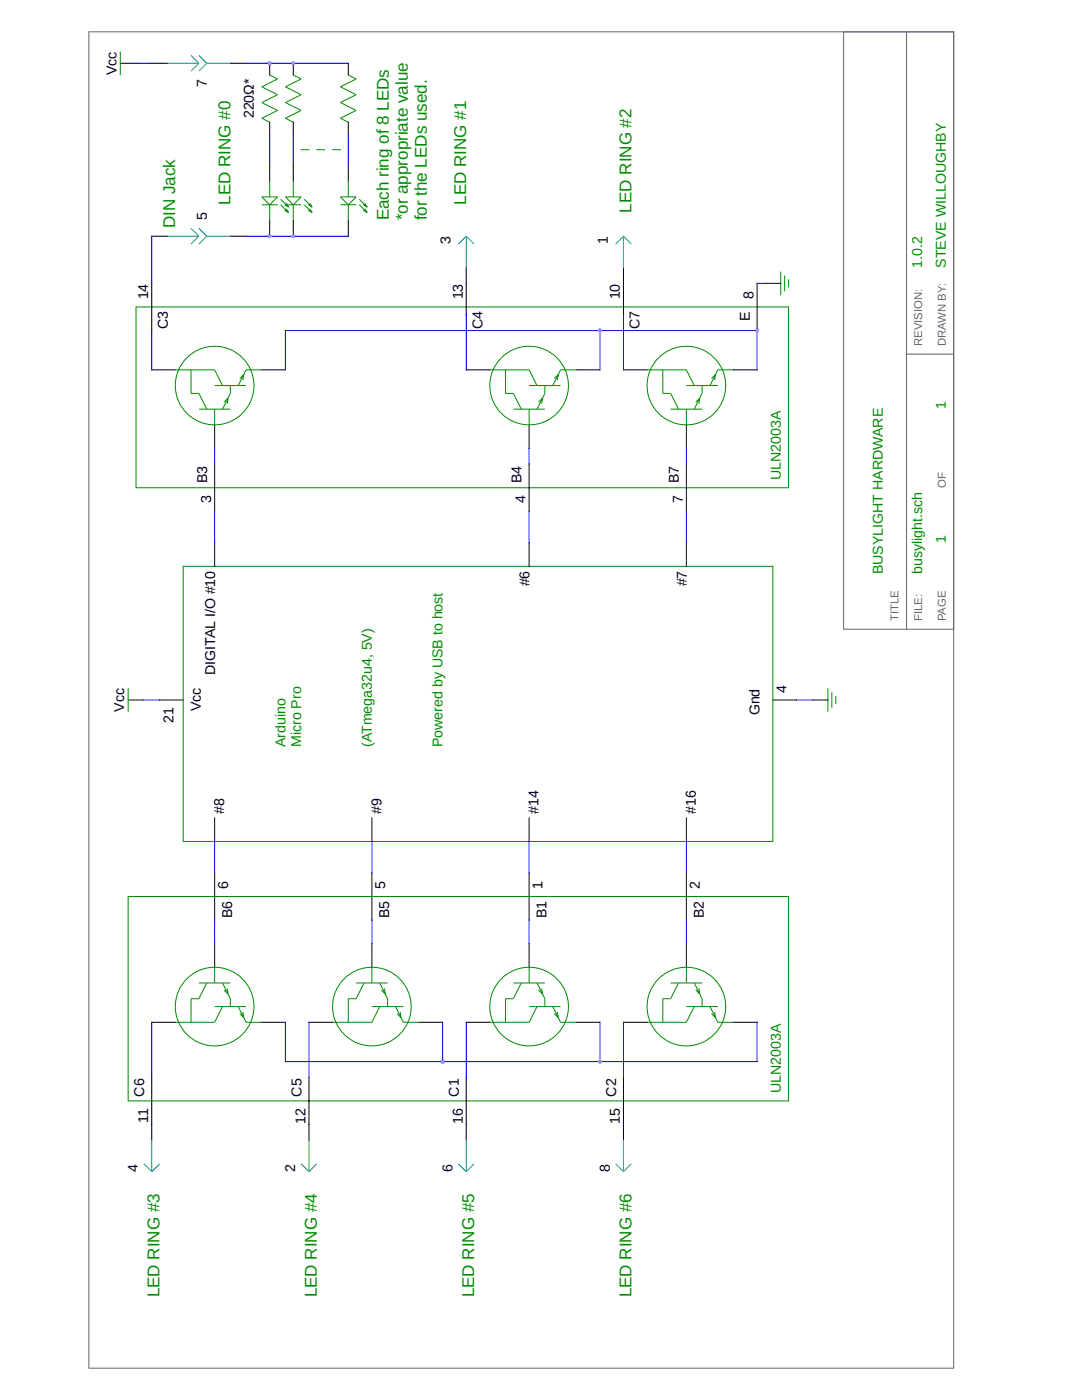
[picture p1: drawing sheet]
<svg xmlns="http://www.w3.org/2000/svg" width="216mm" height="279mm" viewBox="0 0 216 279" stroke-linecap="round" stroke-linejoin="round" font-family="sans-serif">
<path d="M17.7 6.3h172.6v266.7h-172.6zM168.3 6.3h22v119.3h-22zM180.9 6.3v119.3M180.9 70.7h9.4" fill="none" stroke="#666" stroke-width=".2"/>
<g fill="none" stroke="#008b00" stroke-width=".2">
<path d="M24 10.3v4.7M53.8 15l1.6 .8-3.2 1.5 3.2 1.6-3.2 1.6 3.2 1.5-3.2 1.6 1.6 .8M58.5 15l1.6 .8-3.2 1.5 3.2 1.6-3.2 1.6 3.2 1.5-3.2 1.6 1.6 .8M69.5 15l1.6 .8-3.2 1.5 3.2 1.6-3.2 1.6 3.2 1.5-3.2 1.6 1.6 .8M52.2 39.3h3.2l-1.6 1.6zM53.8 36.2v3.1M56 39.8l1.6 1.5M56.9 39.3h3.2l-1.6 1.6zM58.5 36.2v3.1M60.1 29.9h1.6M60.7 39.8l1.6 1.5M63.2 29.9h1.6"/>
<path d="M66.4 29.9h1.5M67.9 39.3h3.2l-1.6 1.6zM69.5 36.2v3.1M71.7 39.8l1.6 1.5M52.2 40.9h3.2M53.8 40.9v3.1M56 40.9l1.6 1.5M56.8 40.9l.8 .4M56.8 42l.8 .4M56.9 40.9h3.2M57.1 40.6l.5 .7M57.1 41.6l.5 .8"/>
<path d="M58.5 40.9v3.1M60.7 40.9l1.6 1.5M61.5 40.9l.8 .4M61.5 42l.8 .4M61.8 40.6l.5 .7M61.8 41.6l.5 .8M67.9 40.9h3.2M69.5 40.9v3.1M71.7 40.9l1.6 1.5M72.5 40.9l.8 .4M72.5 42l.8 .4M72.8 40.6l.5 .7"/>
<path d="M72.8 41.6l.5 .8M155.8 54.2v4.7M156.6 55v3.1M157.4 55.8v1.5M27.1 61.3h130.3v36h-130.3zM35 73.8h7.8l1.6 3.1M38.1 73.8v4.7h1.6l1.6 3.2M42.8 76.9h6.3M46 76.9v1.6l-1.6 3.2M47.8 75.5l.8-.7-.1 1M52.2 73.8h-3.1l-1.6 3.1M97.7 73.8h7.9l1.6 3.1"/>
<path d="M100.9 73.8v4.7h1.5l1.6 3.2M105.6 76.9h6.3M108.7 76.9v1.6l-1.5 3.2M110.6 75.5l.8-.7-.2 1M115 73.8h-3.1l-1.6 3.1M129.1 73.8h7.9l1.5 3.1M132.3 73.8v4.7h1.5l1.6 3.2M137 76.9h6.2M140.1 76.9v1.6l-1.6 3.2M142 75.5l.8-.7-.2 1M146.4 73.8h-3.2l-1.5 3.1M39.7 81.7h6.3"/>
<path d="M42.8 81.7v3.1M44.7 80.2l.8-.7-.2 1.1M102.4 81.7h6.3M105.6 81.7v3.1M107.5 80.2l.7-.7-.1 1.1M133.8 81.7h6.3M137 81.7v3.1M138.8 80.2l.8-.7-.1 1.1M36.6 113h117.6v54.9h-117.6zM25.6 137.3v4.8M165.2 137.3v4.8M166 138.1v3.2"/>
<path d="M166.8 138.9v1.6M25.6 178.9h131.8v40.8h-131.8zM39.7 196.2h6.3M41.3 196.2l-1.6 3.1h-1.6v4.7M42.8 193v3.2M44.4 196.2l1.6 3.1v1.6M45.3 197.3l.2 1.1-.8-.8M71.1 196.2h6.2M72.6 196.2l-1.5 3.1h-1.6v4.7M74.2 193v3.2M75.8 196.2l1.5 3.1v1.6M76.7 197.3l.2 1.1-.8-.8"/>
<path d="M102.4 196.2h6.3M104 196.2l-1.6 3.1h-1.5v4.7M105.6 193v3.2M107.2 196.2l1.5 3.1v1.6M108.1 197.3l.1 1.1-.7-.8M133.8 196.2h6.3M135.4 196.2l-1.6 3.1h-1.5v4.7M137 193v3.2M138.5 196.2l1.6 3.1v1.6M139.5 197.3l.1 1.1-.8-.8M42.8 200.9h6.3M44.4 200.9l-1.6 3.1h-7.8"/>
<path d="M47.5 200.9l1.6 3.1h3.1M48.5 202l.1 1.1-.8-.8M74.2 200.9h6.3M75.8 200.9l-1.6 3.1h-7.8M78.9 200.9l1.6 3.1h3.1M79.9 202l.1 1.1-.8-.8M105.6 200.9h6.3M107.2 200.9l-1.6 3.1h-7.9M110.3 200.9l1.6 3.1h3.1M111.2 202l.2 1.1-.8-.8M137 200.9h6.2M138.5 200.9l-1.5 3.1h-7.9"/>
<path d="M141.7 200.9l1.5 3.1h3.2M142.6 202l.2 1.1-.8-.8"/>
<circle cx="42.8" cy="76.9" r="7.8"/>
<circle cx="105.6" cy="76.9" r="7.8"/>
<circle cx="137" cy="76.9" r="7.8"/>
<circle cx="42.8" cy="200.9" r="7.8"/>
<circle cx="74.2" cy="200.9" r="7.8"/>
<circle cx="105.6" cy="200.9" r="7.8"/>
<circle cx="137" cy="200.9" r="7.8"/>
</g>
<g fill="none" stroke="#000" stroke-width=".2">
<path d="M24 12.6h3.1M30.3 12.6h3.1M46 12.6h3.1M53.8 12.6v2.4M58.5 12.6v2.4M69.5 12.6v2.4M53.8 24.4v2.3M53.8 33v3.2M58.5 24.4v2.3M58.5 33v3.2M69.5 24.4v2.3M69.5 33v3.2"/>
<path d="M30.3 56.6v9.4M30.3 47.1h3.1M46 47.1h3.1M53.8 44v3.1M58.5 44v3.1M69.5 44v3.1M93 53.4v9.4M124.4 53.4v9.4M151.1 56.6v9.4M152.6 56.6h3.2M30.3 73.8h4.7M52.2 73.8h4.7"/>
<path d="M93 73.8h4.7M115 73.8h4.7M124.4 73.8h4.7M146.4 73.8h4.7M42.8 84.8v4.7M42.8 92.6v9.4M105.6 84.8v4.7M105.6 92.6v9.4M137 84.8v4.7M137 92.6v9.4M42.8 108.3v4.7M105.6 108.3v4.7"/>
<path d="M137 108.3v4.7M25.6 139.7h3.1M31.8 139.7h4.8M154.2 139.7h4.7M162.1 139.7h3.1M42.8 163.2v4.7M42.8 174.2v9.4M74.2 163.2v4.7M74.2 174.2v9.4M105.6 163.2v4.7M105.6 174.2v9.4M137 163.2v4.7"/>
<path d="M137 174.2v9.4M42.8 188.3v4.7M74.2 188.3v4.7M105.6 188.3v4.7M137 188.3v4.7M30.3 204h4.7M30.3 215v12.6M52.2 204h4.7M61.7 204h4.7M61.7 215v12.6M83.6 204h4.7M93 204h4.7"/>
<path d="M93 215v12.6M115 204h4.7M124.4 204h4.7M124.4 215v12.6M146.4 204h4.7"/>
</g>
<g fill="none" stroke="#00f" stroke-width=".2">
<path d="M27.1 12.6h3.2M49.1 12.6h20.4M53.8 26.7v6.3M58.5 26.7v6.3M69.5 26.7v6.3M30.3 47.1v9.5M49.1 47.1h20.4M151.1 56.6h1.5M30.3 66v7.8M56.9 73.8v-7.8h94.2v7.8M93 62.8v11M119.7 66v7.8"/>
<path d="M124.4 62.8v11M42.8 89.5v3.1M105.6 89.5v3.1M137 89.5v3.1M42.8 102v6.3M105.6 102v6.3M137 102v6.3M28.7 139.7h3.1M158.9 139.7h3.2M42.8 167.9v6.3M74.2 167.9v6.3M105.6 167.9v6.3"/>
<path d="M137 167.9v6.3M42.8 183.6v4.7M74.2 183.6v4.7M105.6 183.6v4.7M137 183.6v4.7M30.3 204v11M56.9 204v7.9h94.2v-7.9M61.7 204v11M88.3 204v7.9M93 204v11M119.7 204v7.9M124.4 204v11"/>
</g>
<g fill="none" stroke="#008b8b" stroke-width=".2">
<path d="M33.4 12.6h6.3M38.1 11.1l1.6 1.5M39.7 11.1l1.6 1.5M39.7 12.6l-1.6 1.6M41.3 12.6l-1.6 1.6M41.3 12.6h4.7M33.4 47.1h6.3M38.1 45.6l1.6 1.5M39.7 45.6l1.6 1.5M39.7 47.1l-1.6 1.6M41.3 47.1l-1.6 1.6M41.3 47.1h4.7"/>
<path d="M93 47.1v6.3M93 47.1l-1.5 1.6M93 47.1l1.6 1.6M124.4 47.1v6.3M124.4 47.1l-1.6 1.6M124.4 47.1l1.6 1.6M28.7 232.3l1.6 1.5M30.3 227.6v6.2M31.8 232.3l-1.5 1.5M60.1 232.3l1.6 1.5M61.7 227.6v6.2M63.2 232.3l-1.5 1.5"/>
<path d="M91.5 232.3l1.5 1.5M93 227.6v6.2M94.6 232.3l-1.6 1.5M122.8 232.3l1.6 1.5M124.4 227.6v6.2M126 232.3l-1.6 1.5"/>
</g>
<g fill="#a020f0">
<circle cx="53.8" cy="47.1" r=".4"/>
<circle cx="53.8" cy="12.6" r=".4"/>
<circle cx="151.1" cy="66" r=".4"/>
<circle cx="119.7" cy="66" r=".4"/>
<circle cx="58.5" cy="47.1" r=".4"/>
<circle cx="58.5" cy="12.6" r=".4"/>
<circle cx="119.7" cy="211.9" r=".4"/>
<circle cx="88.3" cy="211.9" r=".4"/>
</g>
<g font-size="3.4" fill="#008b00">
<text x="46" y="40.9" transform="rotate(-90 46 40.9)">LED RING #0</text>
<text x="93" y="40.9" transform="rotate(-90 93 40.9)">LED RING #1</text>
<text x="35" y="45.6" transform="rotate(-90 35 45.6)">DIN Jack</text>
<text x="77.6" y="44" transform="rotate(-90 77.6 44)">Each ring of 8 LEDs</text>
<text x="81.4" y="44" transform="rotate(-90 81.4 44)">*or appropriate value</text>
<text x="85.2" y="44" transform="rotate(-90 85.2 44)">for the LEDs used.</text>
<text x="126" y="42.4" transform="rotate(-90 126 42.4)">LED RING #2</text>
<text x="31.8" y="258.9" transform="rotate(-90 31.8 258.9)">LED RING #3</text>
<text x="63.2" y="258.9" transform="rotate(-90 63.2 258.9)">LED RING #4</text>
<text x="94.6" y="258.9" transform="rotate(-90 94.6 258.9)">LED RING #5</text>
<text x="126" y="258.9" transform="rotate(-90 126 258.9)">LED RING #6</text>
</g>
<g font-size="2.8">
<text x="23.2" y="15" transform="rotate(-90 23.2 15)">Vcc</text>
<text x="41.3" y="17.3" transform="rotate(-90 41.3 17.3)">7</text>
<text x="50.7" y="23.6" transform="rotate(-90 50.7 23.6)">220Ω*</text>
<text x="41.3" y="44" transform="rotate(-90 41.3 44)">5</text>
<text x="89.9" y="48.7" transform="rotate(-90 89.9 48.7)">3</text>
<text x="121.3" y="48.7" transform="rotate(-90 121.3 48.7)">1</text>
<text x="29.6" y="59.8" transform="rotate(-90 29.6 59.8)">14</text>
<text x="92.3" y="59.8" transform="rotate(-90 92.3 59.8)">13</text>
<text x="123.7" y="59.8" transform="rotate(-90 123.7 59.8)">10</text>
<text x="150.4" y="59.8" transform="rotate(-90 150.4 59.8)">8</text>
<text x="33.5" y="65.7" transform="rotate(-90 33.5 65.7)">C3</text>
<text x="96.2" y="65.7" transform="rotate(-90 96.2 65.7)">C4</text>
<text x="127.6" y="65.7" transform="rotate(-90 127.6 65.7)">C7</text>
<text x="149.6" y="64" transform="rotate(-90 149.6 64)">E</text>
<text x="41.3" y="96.5" transform="rotate(-90 41.3 96.5)">B3</text>
<text x="42.1" y="100.4" transform="rotate(-90 42.1 100.4)">3</text>
<text x="104.1" y="96.5" transform="rotate(-90 104.1 96.5)">B4</text>
<text x="104.9" y="100.4" transform="rotate(-90 104.9 100.4)">4</text>
<text x="135.5" y="96.5" transform="rotate(-90 135.5 96.5)">B7</text>
<text x="136.3" y="100.4" transform="rotate(-90 136.3 100.4)">7</text>
<text x="105.7" y="117" transform="rotate(-90 105.7 117)">#6</text>
<text x="137" y="117" transform="rotate(-90 137 117)">#7</text>
<text x="42.9" y="134.7" transform="rotate(-90 42.9 134.7)">DIGITAL I/O #10</text>
<text x="24.8" y="142.1" transform="rotate(-90 24.8 142.1)">Vcc</text>
<text x="40.1" y="142" transform="rotate(-90 40.1 142)">Vcc</text>
<text x="151.6" y="142.8" transform="rotate(-90 151.6 142.8)">Gnd</text>
<text x="156.9" y="138.2" transform="rotate(-90 156.9 138.2)">4</text>
<text x="34.6" y="144.3" transform="rotate(-90 34.6 144.3)">21</text>
<text x="44.7" y="162.4" transform="rotate(-90 44.7 162.4)">#8</text>
<text x="76.1" y="162.4" transform="rotate(-90 76.1 162.4)">#9</text>
<text x="107.5" y="162.4" transform="rotate(-90 107.5 162.4)">#14</text>
<text x="138.9" y="162.4" transform="rotate(-90 138.9 162.4)">#16</text>
<text x="45.5" y="177.4" transform="rotate(-90 45.5 177.4)">6</text>
<text x="76.9" y="177.4" transform="rotate(-90 76.9 177.4)">5</text>
<text x="108.2" y="177.4" transform="rotate(-90 108.2 177.4)">1</text>
<text x="139.6" y="177.4" transform="rotate(-90 139.6 177.4)">2</text>
<text x="46.3" y="183.2" transform="rotate(-90 46.3 183.2)">B6</text>
<text x="77.6" y="183.2" transform="rotate(-90 77.6 183.2)">B5</text>
<text x="109" y="183.2" transform="rotate(-90 109 183.2)">B1</text>
<text x="140.4" y="183.2" transform="rotate(-90 140.4 183.2)">B2</text>
<text x="28.8" y="218.8" transform="rotate(-90 28.8 218.8)">C6</text>
<text x="60.2" y="218.8" transform="rotate(-90 60.2 218.8)">C5</text>
<text x="91.5" y="218.8" transform="rotate(-90 91.5 218.8)">C1</text>
<text x="122.9" y="218.8" transform="rotate(-90 122.9 218.8)">C2</text>
<text x="29.6" y="224.1" transform="rotate(-90 29.6 224.1)">11</text>
<text x="60.9" y="224.4" transform="rotate(-90 60.9 224.4)">12</text>
<text x="92.3" y="224.4" transform="rotate(-90 92.3 224.4)">16</text>
<text x="123.7" y="224.4" transform="rotate(-90 123.7 224.4)">15</text>
<text x="27.5" y="233.8" transform="rotate(-90 27.5 233.8)">4</text>
<text x="58.9" y="233.8" transform="rotate(-90 58.9 233.8)">2</text>
<text x="90.3" y="233.8" transform="rotate(-90 90.3 233.8)">6</text>
<text x="121.7" y="233.8" transform="rotate(-90 121.7 233.8)">8</text>
</g>
<g font-size="2.8" fill="#008b00">
<text x="184" y="53.4" transform="rotate(-90 184 53.4)">1.0.2</text>
<text x="188.7" y="53.4" transform="rotate(-90 188.7 53.4)">STEVE WILLOUGHBY</text>
<text x="188.7" y="81.7" transform="rotate(-90 188.7 81.7)">1</text>
<text x="155.8" y="95.8" transform="rotate(-90 155.8 95.8)">ULN2003A</text>
<text x="188.7" y="108.3" transform="rotate(-90 188.7 108.3)">1</text>
<text x="176.2" y="114.6" transform="rotate(-90 176.2 114.6)">BUSYLIGHT HARDWARE</text>
<text x="184" y="114.6" transform="rotate(-90 184 114.6)">busylight.sch</text>
<text x="56.9" y="149.1" transform="rotate(-90 56.9 149.1)">Arduino</text>
<text x="60.1" y="149.1" transform="rotate(-90 60.1 149.1)">Micro Pro</text>
<text x="74.2" y="149.1" transform="rotate(-90 74.2 149.1)">(ATmega32u4, 5V)</text>
<text x="88.3" y="149.1" transform="rotate(-90 88.3 149.1)">Powered by USB to host</text>
<text x="155.8" y="218.1" transform="rotate(-90 155.8 218.1)">ULN2003A</text>
</g>
<g font-size="2.3" fill="#666">
<text x="184" y="69.1" transform="rotate(-90 184 69.1)">REVISION:</text>
<text x="188.7" y="69.1" transform="rotate(-90 188.7 69.1)">DRAWN BY:</text>
<text x="188.7" y="97.4" transform="rotate(-90 188.7 97.4)">OF</text>
<text x="179.3" y="124" transform="rotate(-90 179.3 124)">TITLE</text>
<text x="184" y="124" transform="rotate(-90 184 124)">FILE:</text>
<text x="188.7" y="124" transform="rotate(-90 188.7 124)">PAGE</text>
</g>
</svg>
